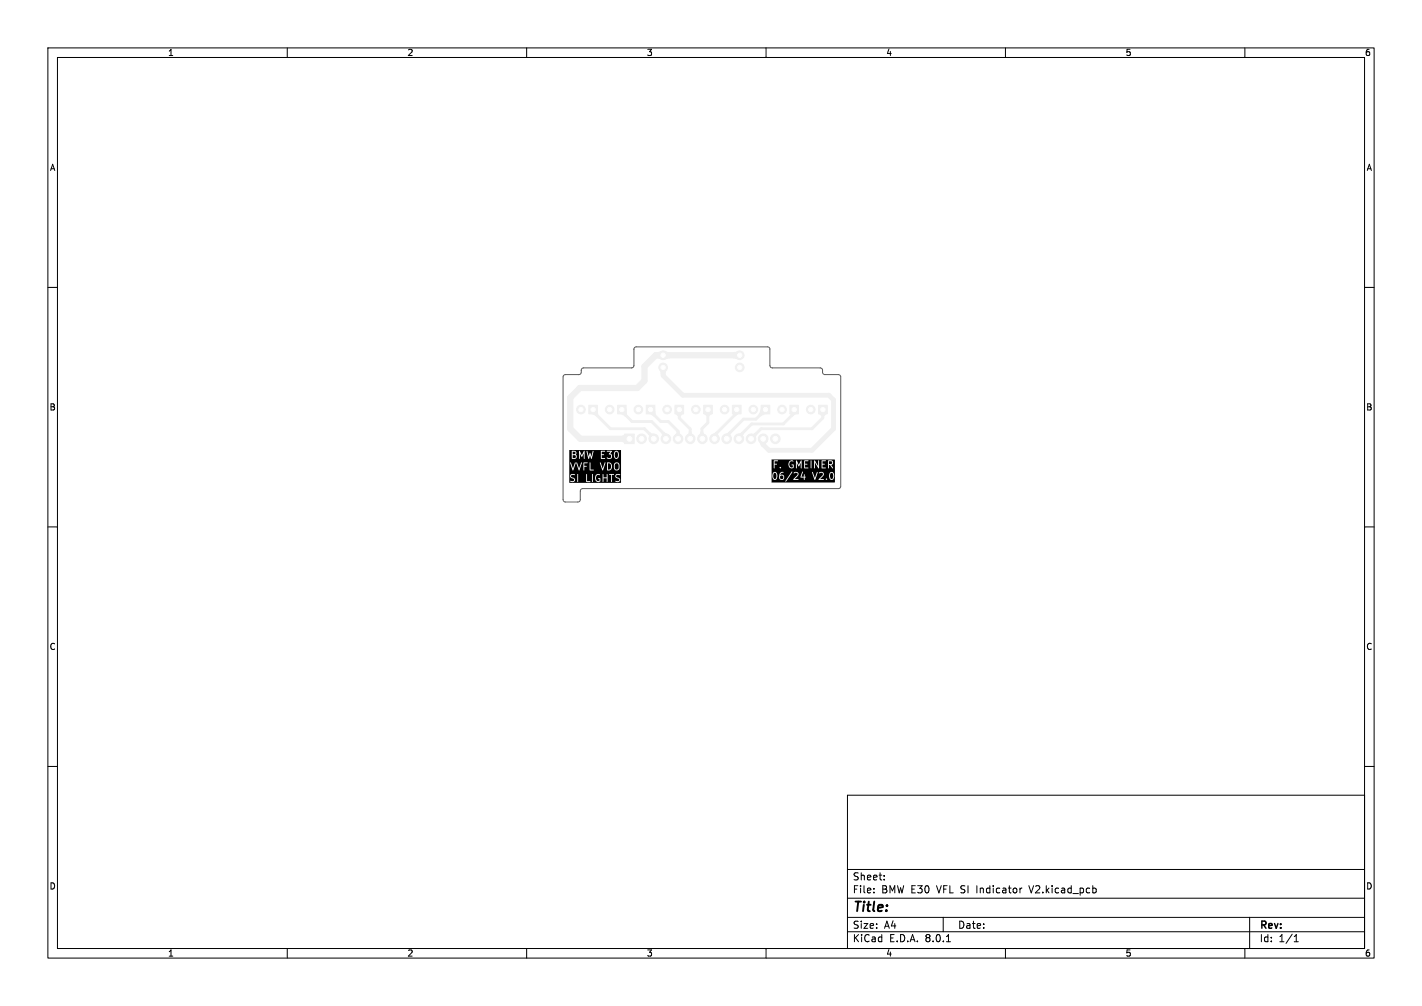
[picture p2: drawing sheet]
<svg xmlns="http://www.w3.org/2000/svg" width="297mm" height="210mm" viewBox="0 0 297 210" stroke-linecap="round" stroke-linejoin="round" font-family="sans-serif">
<g fill="#f0f0f0" stroke="#f0f0f0" stroke-width=".21">
<path d="M147 84.6h1.8v1.8h-1.8z"/>
<path d="M171 84.6h1.8v1.8h-1.8z"/>
<path d="M123 84.6h1.8v1.8h-1.8z"/>
<path d="M141 84.6h1.8v1.8h-1.8z"/>
<path d="M153 84.6h1.8v1.8h-1.8z"/>
<path d="M159 84.6h1.8v1.8h-1.8z"/>
<path d="M165 84.6h1.8v1.8h-1.8z"/>
<path d="M135 84.6h1.8v1.8h-1.8z"/>
<path d="M130.5 90.6h2v2h-2z"/>
<path d="M129 84.6h1.8v1.8h-1.8z"/>
<circle cx="145.3" cy="85.5" r=".9"/>
<circle cx="169.3" cy="85.5" r=".9"/>
<circle cx="121.3" cy="85.5" r=".9"/>
<circle cx="139.3" cy="85.5" r=".9"/>
<circle cx="151.3" cy="85.5" r=".9"/>
<circle cx="157.3" cy="85.5" r=".9"/>
<circle cx="163.3" cy="85.5" r=".9"/>
<circle cx="138.5" cy="76.7" r=".9"/>
<circle cx="138.5" cy="74.2" r=".9"/>
<circle cx="154.5" cy="74.2" r=".9"/>
<circle cx="154.5" cy="76.7" r=".9"/>
<circle cx="133.3" cy="85.5" r=".9"/>
<circle cx="134" cy="91.6" r="1"/>
<circle cx="136.5" cy="91.6" r="1"/>
<circle cx="139.1" cy="91.6" r="1"/>
<circle cx="141.6" cy="91.6" r="1"/>
<circle cx="144.2" cy="91.6" r="1"/>
<circle cx="146.7" cy="91.6" r="1"/>
<circle cx="149.2" cy="91.6" r="1"/>
<circle cx="151.8" cy="91.6" r="1"/>
<circle cx="154.3" cy="91.6" r="1"/>
<circle cx="156.9" cy="91.6" r="1"/>
<circle cx="159.4" cy="91.6" r="1"/>
<circle cx="161.9" cy="91.6" r="1"/>
<circle cx="127.3" cy="85.5" r=".9"/>
</g>
<path d="M123.5 85.5l4 4h7.1l1.9 1.9v.2M129.9 85.5v.4l2.1 2.1h4.1l3 3v.6M135.9 85.5v.4l2.1 2.1h1.6l2 2v1.6M141.9 85.5v1.8l2.3 2.3v2M147.9 85.5v2.8l-1.3 1.2 .1 2.1M153.9 85.5v.7l-4.7 4.7v.7M159.9 85.5l-2 2h-2.6l-3.5 3.5v.6M165.9 85.5v.7l-2.3 2.3h-6.6l-2.7 2.7v.4M171.9 85.5v1.8l-2.3 2.2h-10.6l-2.1 2.1" fill="none" stroke="#f0f0f0" stroke-width=".6"/>
<path d="M154.5 74.2h-17.6l-2.3 2.3v3l-1.5 1.5h-12l-2 2v6.5l2.1 2.1h10.3" fill="none" stroke="#f0f0f0" stroke-width="1.3"/>
<path d="M138.5 76.7v1.7l4.1 4.1h30.5l1 1v6l-4.5 4.5h-9l-1.2-1.2v-1.2" fill="none" stroke="#f0f0f0" stroke-width="1"/>
<g fill="#f0f0f0">
<path d="M153.9 90.7l1-.5 .4 .4a.88 .88 0 0 0 0 1h-1z"/>
<path d="M138.5 73.3l1.4 .2v1.3l-1.4 .3z"/>
<path d="M153 86.4l.9-.9 .6 .9-.9 .6z"/>
<path d="M151.4 90.7l.9-.6 .4 .4-.1 .4 .2 .7h-1z"/>
<path d="M123.9 85.5l.9-.3 .2 1.3-.5 .5-1.1-.6z"/>
<path d="M130 91l.5-.4 1 1-1 1-.5-.4z"/>
<path d="M141.3 90.1h.6l.2 .5 .4 .6-.9 .4-.9-.4 .6-.8z"/>
<path d="M146.3 90.1h.6l.1 .3 .6 .8-.9 .4-.9-.4z"/>
<path d="M135.4 90.7l.4-.4 1.1 .4-.4 .9h-.9v-.6z"/>
<path d="M143.9 90.1h.6l.1 .5 .5 .6-.9 .4-1-.4 .6-.8z"/>
<path d="M148.5 90.9l1.1-.8 .4 .4a.51 .51 0 0 0 .2 .8v.3h-1z"/>
<path d="M138.2 90.5l.4-.4 1.2 .8-.7 .7h-1l.2-.7z"/>
<path d="M171.9 85.5l.9 .9-.7 .5h-.5l-.6-.5z"/>
<path d="M141.9 85.5l.9 .9-.6 .5h-.6l-.6-.5z"/>
<path d="M153.1 73.5l1.4-.2v1.8l-1.4-.3z"/>
<path d="M158.5 92l.9-.4 .9 .4-.4 .4 .1 .3-.7 .7-.5-.6z"/>
<path d="M129.9 85.5l.9-.3 .2 1.3-.5 .5-1.1-.6z"/>
<path d="M159 85.1l.9 .4 .3 .9-1.4 .6-.4-.5z"/>
<path d="M165 86.4l.9-.9 .6 .9-.9 .6z"/>
<path d="M147.9 85.5l.9 .9-.7 .5h-.5l-.6-.5z"/>
<path d="M135.9 85.5l.9-.3 .2 1.3-.5 .5-1.1-.6z"/>
<path d="M137.1 73.5l1.4-.2v1.8l-1.4-.3z"/>
<path d="M137.7 77l.8-.3 .8 .3-.3 1.1h-1z"/>
<path d="M156.5 90.7l.8-.1 .4-.3 .4 .5-.2 .4-.1 .8-.9-.4z"/>
</g>
<g fill="#fff" stroke="#fff" stroke-width=".21">
<circle cx="147.9" cy="85.5" r=".45"/>
<circle cx="145.3" cy="85.5" r=".45"/>
<circle cx="171.9" cy="85.5" r=".45"/>
<circle cx="169.3" cy="85.5" r=".45"/>
<circle cx="123.9" cy="85.5" r=".45"/>
<circle cx="121.3" cy="85.5" r=".45"/>
<circle cx="141.9" cy="85.5" r=".45"/>
<circle cx="139.3" cy="85.5" r=".45"/>
<circle cx="153.9" cy="85.5" r=".45"/>
<circle cx="151.3" cy="85.5" r=".45"/>
<circle cx="159.9" cy="85.5" r=".45"/>
<circle cx="157.3" cy="85.5" r=".45"/>
<circle cx="165.9" cy="85.5" r=".45"/>
<circle cx="163.3" cy="85.5" r=".45"/>
<circle cx="138.5" cy="76.7" r=".45"/>
<circle cx="138.5" cy="74.2" r=".45"/>
<circle cx="154.5" cy="74.2" r=".45"/>
<circle cx="154.5" cy="76.7" r=".45"/>
<circle cx="135.9" cy="85.5" r=".45"/>
<circle cx="133.3" cy="85.5" r=".45"/>
<circle cx="146.7" cy="78" r="2.75"/>
<circle cx="131.5" cy="91.6" r=".5"/>
<circle cx="134" cy="91.6" r=".5"/>
<circle cx="136.5" cy="91.6" r=".5"/>
<circle cx="139.1" cy="91.6" r=".5"/>
<circle cx="141.6" cy="91.6" r=".5"/>
<circle cx="144.2" cy="91.6" r=".5"/>
<circle cx="146.7" cy="91.6" r=".5"/>
<circle cx="149.2" cy="91.6" r=".5"/>
<circle cx="151.8" cy="91.6" r=".5"/>
<circle cx="154.3" cy="91.6" r=".5"/>
<circle cx="156.9" cy="91.6" r=".5"/>
<circle cx="159.4" cy="91.6" r=".5"/>
<circle cx="161.9" cy="91.6" r=".5"/>
<circle cx="129.9" cy="85.5" r=".45"/>
<circle cx="127.3" cy="85.5" r=".45"/>
</g>
<path d="M119.6 95l.6 .1v.4l-.6 .1zM119.6 94.3l.5 .1 .1 .3-.6 .1zM127 96.7a.66 .66 0 0 1 .6 .7 .66 .66 0 0 1-.6 .6zM128.5 94.4l.2-.1a.74 .74 0 0 1 .4 .7 .74 .74 0 0 1-.4 .6l-.3-.5zM128.5 96.9l.4-.2 .3 .2v.7l-.3 .4-.4-.1zM161.6 98.8l.2-.1a.74 .74 0 0 1 .4 .7 .74 .74 0 0 1-.4 .6l-.3-.5zM163 99.4l.4-.1 .1 .1v.6l-.5-.1zM173.1 96.3h.6a.32 .32 0 0 1 .1 .4 .32 .32 0 0 1-.4 .2h-.3zM173.5 98.8l.1-.1a.74 .74 0 0 1 .4 .7 .74 .74 0 0 1-.4 .6l-.2-.5zM118.9 93.9h10.8v.9h-.4l-.2-.5-.5-.2-.3 .4-.1 .6h-.4l-.4-.4 .4-.6h-1v.2h.7l-.4 .5 .5 .3-.1 .5h-.5l-.2-.1 .1 .2-1.2-.1v-.6l.5-.1-.5-.1v-.5h.6v-.2h-2.5l-.3 1.2-.3-.8-.2 .8-.4-1.2h-.6l-.5 1-.5-1-.1 1.1h-.4l-.3-.3 .2-.4-.2-.3h-.8l.1 1.6 .8-.1 .2-.5h.4v.5l.2 .1v-1.2l.4 .8 .4-.8v1.1l.2 .1v-1.6h.4l.4 1.6 .3-.8 .2 .7h.2l.4-1.5h1.5l.1 1.6h1.9l.3-.3v-.4h.4l.2 .5 .4 .2 .4-.3 .1-.7h.4v2.3h-.3l-.3-.5-.4-.1-.4 .3-.1 .5h-.4l-.3-.7-1.1-.1-.5 1.3-.5-1.3-.1 .1 .5 1.5-2.5-.1v-1.5l-.2 .1-1.7-.1-.5 1.3-.4-1.2-.4-.1-.4 1.3-.5-1.2h-.1l.6 1.6 .6-1.6 .6 1.6 .6-1.6h.4v1.6l.1-.8h.5l-.5-.2v-.5l1.1-.1 .1 1.6h2.7l.6-1.6h.3l.1 1.6 .6-.1 .3-.3v-.5h.4l.1 .6 .2 .2 .5 .1 .3-.3 .1-.8h.3v3l-1-.7 .2-.3 .6 .1-.2-.3-1 .2-1.5-.2-.1 .8h-.7l-.1-.8v1l-1-.1 .3 .2v.4a.6 .6 0 0 1-.7-.6 .6 .6 0 0 1 .7-.6l.1-.1-.2-.2-1.4 .1-.1 1.6h-.3l-.7-.2-.1-1.5-1.9 .1v1.1h-.5l-.2-.3-.5-.2-.1-.3 .1-.1 .7-.1-.7-.2-.2 .2-.1 .4 .2 .3 .5 .2 .1 .2-.2 .2h-.5l-.1 .1 .7 .1 .2-.1 .1-.4h.5v.5h.1l.1-1.6h1.6v1.6h1.4v-1.6h.8l-.2 .4-.1 .5 .3 .6h.7l.1-.6h.5l.1 .7v-.8h.7l.1 .8 .1-1.6h.3l.4 .1v1.4l.2 .1v-1.5h.9l-.2 .2 .1 .3 .7 .4 .1 .2-.3 .2h-.5l-.1 .1 .7 .1 .3-.2v-.3h.2v.7h-10.8zM161.1 95.9h13.3v.6h-.4l-.4-.4h-.6v1.6l-1.2-.1v-.6l.5-.1-.5-.1v-.5h.6v-.2h-1.5v1.2l-.7-1.2h-.8l-.1 1.6-1.2-.1v-.6l.5-.1-.5-.1v-.5h.7v-.2h-1.5l-.5 .9-.5-.9-.1 .9h-.9l.3 .1v.4a.6 .6 0 0 1-.7-.6 .6 .6 0 0 1 .7-.5l.1-.2-.2-.1-.5 .1-3.3-.1-.1 1.6h.2v-.7l.5-.1-.5-.1v-.5l.7-.1h2.5l-.3 .6 .2 .8h-1.8l-.1-.1-.2 .1 .2 .2 .1-.2h1.8l.5 .2 .4-.2v-.6h.4l.2 .8v-1.2l.5 .8 .3-.8 .2 1.2v-1.6h.6v1.6h1.5v-1.6h.5v1.5h.2v-1.2l.8 1.3 .1-1.6h.5v1.6h1.5v-.7h.3l.5 .7 .1-.1-.4-.6 .3-.2 .1-.4h.4v2.7h-.2l-.1-.5-.3-.2-.4 .1-.2 .3h-1.1l-.4-.4h-1l-.5 1.3-.5-1.3 .2 1.1h-1.6l-.2-.1-.1-.5-.1 .5h-.5l.2-1.1-.2 .5h-.6l-.4-.4-1-.1-.7 1.1h-.9l-.4-.4-.4 .1a.57 .57 0 0 1 .6-.5v-.2h-.4l-.2 .2-.2 .5h-.4l-.3-.6h-.5l-.3 .6 .2 .8 .2 .2 .4-.1 .3-.9h.4l-.1 .6 .4 .4 .6-.2 .1-.5h.9l-.7 .9 .2 .1 1.3-2h.5l-.2 .3 .6-.1 .2 .3-.9 1.1v.1h1v-.2h-.7l.7-.7 .1-.4h.6l-.2 .7 .7 .1v.5l.2-.1v-.4l.2-.1h1.6l.3 .6 .6-1.6h.3v.2l.6-.1 .2 .3-.9 1.2h1.1l-.1-.2h-.7l.7-.7 .1-.4h1.1v.6l.2 .6h-.6l-.2-.2-.1 .2 1.3 .1 .3-.3 .1-.7h.2v1.5h-13.3z" fill="#000"/>
<g fill="none" stroke="#000" stroke-width=".21">
<path d="M10 10h277v190h-277zM12 12h273v186h-273zM60 10v2M110 10v2M160 10v2M210 10v2M260 10v2M10 60h2M285 60h2M10 110h2M285 110h2M10 160h2"/>
<path d="M285 160h2M177 166h108v32h-108zM60 198v2M110 198v2M160 198v2M177 194.5h108M177 191.5h108M177 187.5h108M177 181.5h108M182.5 186.3v.1M182.5 185.5v.1M184.7 183.6v.1"/>
<path d="M184.7 182.8v.1M197 191.5v3M197.7 196.6h.8M210 198v2M213.5 185.4l-.5 .3M228.7 185.4l.3 .3v.4l-.3 .3M260 198v2M261 191.5v6.5M270.3 196.6h.9M270.3 195.5l.4-.4v1.5"/>
</g>
<path d="M117.7 78.3l.4-.1h3l.3-.3 .1-.9 .4-.2h10.2l.3-.5v-3.5l.2-.3 .3-.1h27.5l.4 .4v3.5l.3 .5h10.2l.4 .2 .1 .9 .3 .3h3.2l.3 .5v23l-.5 .3h-53.4l-.5 .4v1.9l-.2 .4-3.1 .1-.3-.5v-25.6z" fill="none" stroke="#575757" stroke-width=".21"/>
<text font-size="2.8" x="178" y="190.9">Title:</text>
<g font-size="2.1">
<text x="178" y="184">Sheet:</text>
<text x="178" y="186.7">File:</text>
<text x="184.1" y="186.7">BMW E30</text>
<text x="195.8" y="186.7">VFL SI Indicator</text>
<text x="215.5" y="186.7">V2.kicad_pcb</text>
<text x="178" y="196.9">KiCad</text>
<text x="178" y="194.1">Size:</text>
<text x="184.7" y="194.1">A4</text>
<text x="185.7" y="196.9">E.D.A.</text>
<text x="193.3" y="196.9">8.0.1</text>
<text x="200" y="194.1">Date:</text>
<text x="263" y="194.3">Rev:</text>
<text x="263" y="196.9">Id:</text>
<text x="267.1" y="196.9">1/1</text>
</g>
<g font-size="1.8">
<text x="35" y="11.9">1</text>
<text x="85" y="11.9">2</text>
<text x="135" y="11.9">3</text>
<text x="185" y="11.9">4</text>
<text x="235" y="11.9">5</text>
<text x="285" y="11.9">6</text>
<text x="10.3" y="35.9">A</text>
<text x="285.4" y="35.9">A</text>
<text x="10.3" y="85.9">B</text>
<text x="285.3" y="85.9">B</text>
<text x="10.3" y="135.9">C</text>
<text x="285.3" y="135.9">C</text>
<text x="10.3" y="185.9">D</text>
<text x="285.3" y="185.9">D</text>
<text x="35" y="199.9">1</text>
<text x="85" y="199.9">2</text>
<text x="135" y="199.9">3</text>
<text x="185" y="199.9">4</text>
<text x="235" y="199.9">5</text>
<text x="285" y="199.9">6</text>
</g>
</svg>
